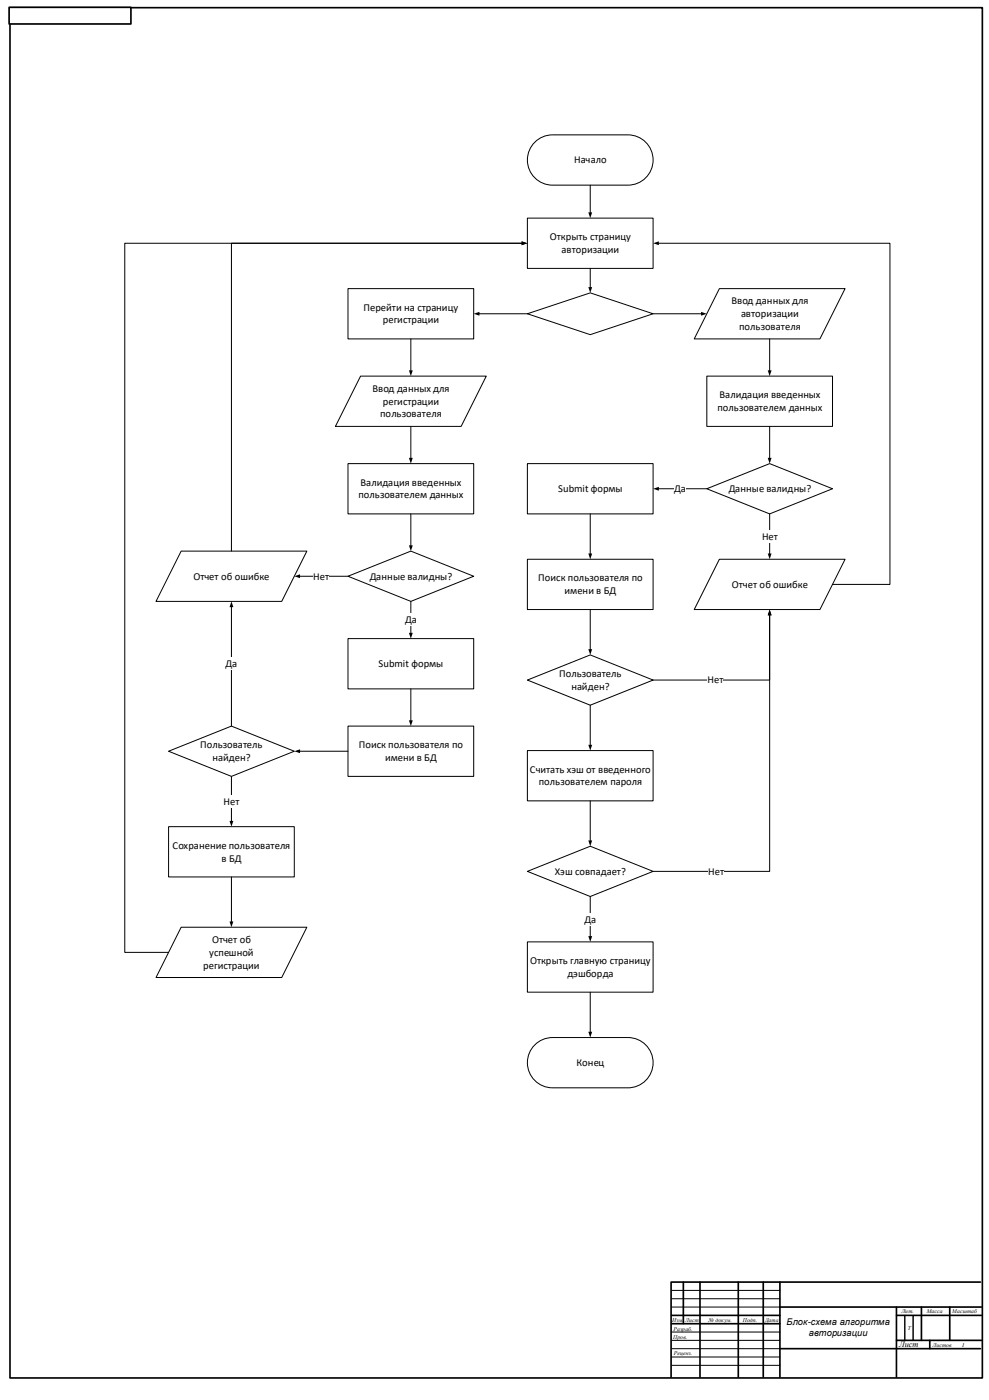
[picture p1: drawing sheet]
<svg xmlns="http://www.w3.org/2000/svg" width="594mm" height="841mm" viewBox="0 0 594 841" stroke-linecap="round" stroke-linejoin="round" font-family="sans-serif">
<g fill="none" stroke="#000" stroke-width="1">
<path d="M6 5h584v823h-584zM410 770v25M420 770v57M443 770v57M458 770v57M468 770v57M589 770h-186v57M403 795h65M403 790h65M468 785h121M538 790h51M538 785v42"/>
<path d="M553 785v20M570 785v20M468 810h121M538 805h51M558 805v5"/>
</g>
<path d="M403 775h65M403 780h65M403 785h65M543 790v15M548 790v15M403 800h65M403 805h65M403 810h65M403 815h65M403 820h65" fill="none" stroke="#000" stroke-width=".6"/>
<path d="M5 4h74v10h-74z" fill-rule="evenodd" fill="#fff"/>
<path d="M5 4h74v10h-74z" fill="none" stroke="#000" stroke-width="1"/>
<g fill="#fff">
<path d="M61 465h1v11h-1z" fill-rule="evenodd"/>
<path d="M321 85a15 15 0 0 1 11-4h45a15 15 0 0 1 15 15 15 15 0 0 1-15 15h-45a15 15 0 0 1-14-9 15 15 0 0 1 3-17z" fill-rule="evenodd"/>
</g>
<path d="M321 85a15 15 0 0 1 11-4h45a15 15 0 0 1 15 15 15 15 0 0 1-15 15h-45a15 15 0 0 1-14-9 15 15 0 0 1 3-17z" fill="none" stroke="#000" stroke-width=".6"/>
<path d="M317 131h75v30h-75z" fill-rule="evenodd" fill="#fff"/>
<path d="M317 131h75v30h-75z" fill="none" stroke="#000" stroke-width=".6"/>
<path d="M317 188l37-12 38 12-38 13z" fill-rule="evenodd" fill="#fff"/>
<path d="M317 188l37-12 38 12-38 13z" fill="none" stroke="#000" stroke-width=".6"/>
<path d="M209 173h76v31h-76z" fill-rule="evenodd" fill="#fff"/>
<path d="M209 173h76v31h-76z" fill="none" stroke="#000" stroke-width=".6"/>
<path d="M432 173h76l-16 31h-75z" fill-rule="evenodd" fill="#fff"/>
<path d="M354 111v17M354 161v12M432 173h76l-16 31h-75zM288 188h29M392 188h29" fill="none" stroke="#000" stroke-width=".6"/>
<path d="M353 128h3l-2 3zM353 172h3l-2 4zM285 188l3-1v3zM421 187l4 1-4 2z" fill="#000"/>
<path d="M217 226h75l-15 30h-76z" fill-rule="evenodd" fill="#fff"/>
<path d="M247 204v19M217 226h75l-15 30h-76z" fill="none" stroke="#000" stroke-width=".6"/>
<path d="M246 222h2l-1 4z" fill="#000"/>
<path d="M425 226h75v30h-75z" fill-rule="evenodd" fill="#fff"/>
<path d="M462 204v19M425 226h75v30h-75z" fill="none" stroke="#000" stroke-width=".6"/>
<path d="M461 222h2l-1 4z" fill="#000"/>
<path d="M425 294l37-16 38 16-38 15z" fill-rule="evenodd" fill="#fff"/>
<path d="M425 294l37-16 38 16-38 15z" fill="none" stroke="#000" stroke-width=".6"/>
<path d="M432 336h76l-16 30h-75z" fill-rule="evenodd" fill="#fff"/>
<path d="M462 256v19M432 336h76l-16 30h-75z" fill="none" stroke="#000" stroke-width=".6"/>
<path d="M461 275h2l-1 3z" fill="#000"/>
<path d="M317 278h75v31h-75z" fill-rule="evenodd" fill="#fff"/>
<path d="M317 278h75v31h-75zM395 294h30" fill="none" stroke="#000" stroke-width=".6"/>
<path d="M392 294l4-2v3z" fill="#000"/>
<g fill="#fff">
<path d="M405 290h7v7h-7z" fill-rule="evenodd"/>
<path d="M317 336h75v30h-75z" fill-rule="evenodd"/>
</g>
<path d="M317 336h75v30h-75z" fill="none" stroke="#000" stroke-width=".6"/>
<path d="M317 408l37-15 38 15-38 16z" fill-rule="evenodd" fill="#fff"/>
<path d="M354 309v24M354 366v24M462 369v39h-70M317 408l37-15 38 15-38 16z" fill="none" stroke="#000" stroke-width=".6"/>
<path d="M353 332h3l-2 4zM462 366l1 4h-2zM353 390h3l-2 3z" fill="#000"/>
<g fill="#fff">
<path d="M425 405h9v7h-9z" fill-rule="evenodd"/>
<path d="M317 451h75v30h-75z" fill-rule="evenodd"/>
</g>
<path d="M317 451h75v30h-75z" fill="none" stroke="#000" stroke-width=".6"/>
<path d="M317 523l37-15 38 15-38 15z" fill-rule="evenodd" fill="#fff"/>
<path d="M462 369v154h-70M317 523l37-15 38 15-38 15z" fill="none" stroke="#000" stroke-width=".6"/>
<path d="M462 366l1 4h-2z" fill="#000"/>
<path d="M425 520h10v7h-10z" fill-rule="evenodd" fill="#fff"/>
<path d="M354 424v24M354 481v24" fill="none" stroke="#000" stroke-width=".6"/>
<path d="M353 447h3l-2 4zM353 505h3l-2 3z" fill="#000"/>
<path d="M317 566h75v30h-75z" fill-rule="evenodd" fill="#fff"/>
<path d="M317 566h75v30h-75z" fill="none" stroke="#000" stroke-width=".6"/>
<path d="M321 628a15 15 0 0 1 11-5h45a15 15 0 0 1 15 15 15 15 0 0 1-15 15h-45a15 15 0 0 1-14-9 15 15 0 0 1 3-16z" fill-rule="evenodd" fill="#fff"/>
<path d="M354 538v25M321 628a15 15 0 0 1 11-5h45a15 15 0 0 1 15 15 15 15 0 0 1-15 15h-45a15 15 0 0 1-14-9 15 15 0 0 1 3-16z" fill="none" stroke="#000" stroke-width=".6"/>
<path d="M353 562h3l-2 4z" fill="#000"/>
<path d="M351 548h7v8h-7z" fill-rule="evenodd" fill="#fff"/>
<path d="M354 596v24" fill="none" stroke="#000" stroke-width=".6"/>
<path d="M353 620h3l-2 3z" fill="#000"/>
<path d="M209 278h76v31h-76z" fill-rule="evenodd" fill="#fff"/>
<path d="M247 256v19M209 278h76v31h-76z" fill="none" stroke="#000" stroke-width=".6"/>
<path d="M246 275h2l-1 3z" fill="#000"/>
<path d="M209 346l38-15 38 15-38 15z" fill-rule="evenodd" fill="#fff"/>
<path d="M209 346l38-15 38 15-38 15z" fill="none" stroke="#000" stroke-width=".6"/>
<path d="M109 331h75l-15 30h-75z" fill-rule="evenodd" fill="#fff"/>
<path d="M314 146h-175v185M247 309v19M109 331h75l-15 30h-75zM180 346h29" fill="none" stroke="#000" stroke-width=".6"/>
<path d="M313 145l4 1-4 1zM246 328h2l-1 3zM177 346l3-1v2z" fill="#000"/>
<g fill="#fff">
<path d="M188 342h10v8h-10z" fill-rule="evenodd"/>
<path d="M209 384h76v30h-76z" fill-rule="evenodd"/>
</g>
<path d="M247 361v19M209 384h76v30h-76z" fill="none" stroke="#000" stroke-width=".6"/>
<path d="M246 380h2l-1 4z" fill="#000"/>
<path d="M243 369h7v7h-7z" fill-rule="evenodd" fill="#fff"/>
<path d="M462 309v24" fill="none" stroke="#000" stroke-width=".6"/>
<path d="M461 332h2l-1 4z" fill="#000"/>
<path d="M457 318h10v8h-10z" fill-rule="evenodd" fill="#fff"/>
<path d="M395 146h140v205h-35" fill="none" stroke="#000" stroke-width=".6"/>
<path d="M392 146l4-1v2z" fill="#000"/>
<path d="M209 436h76v30h-76z" fill-rule="evenodd" fill="#fff"/>
<path d="M209 436h76v30h-76z" fill="none" stroke="#000" stroke-width=".6"/>
<path d="M101 451l38-15 38 15-38 15z" fill-rule="evenodd" fill="#fff"/>
<path d="M139 364v72M247 414v19M101 451l38-15 38 15-38 15zM180 451h29" fill="none" stroke="#000" stroke-width=".6"/>
<path d="M139 361l1 4h-2zM246 433h2l-1 3zM177 451l3-1v2z" fill="#000"/>
<g fill="#fff">
<path d="M135 395h8v7h-8z" fill-rule="evenodd"/>
<path d="M101 497h76v30h-76z" fill-rule="evenodd"/>
</g>
<path d="M101 497h76v30h-76z" fill="none" stroke="#000" stroke-width=".6"/>
<path d="M109 557h75l-15 30h-75z" fill-rule="evenodd" fill="#fff"/>
<path d="M139 466v27M109 557h75l-15 30h-75z" fill="none" stroke="#000" stroke-width=".6"/>
<path d="M138 493h2l-1 3z" fill="#000"/>
<path d="M134 478h10v7h-10z" fill-rule="evenodd" fill="#fff"/>
<path d="M314 146h-239v426h26M139 527v27" fill="none" stroke="#000" stroke-width=".6"/>
<path d="M313 145l4 1-4 1zM138 553h2l-1 4z" fill="#000"/>
<g font-size="6.4">
<text x="218" y="187">Перейти на страницу</text>
<text x="445" y="190">авторизации</text>
<text x="224" y="235">Ввод данных для</text>
<text x="116" y="348">Отчет об ошибке</text>
<text x="188" y="348">Нет</text>
<text x="222" y="348">Данные валидны?</text>
<text x="243" y="374">Да</text>
<text x="324" y="472">пользователем пароля</text>
<text x="104" y="510">Сохранение пользователя</text>
<text x="333" y="525">Хэш совпадает?</text>
<text x="425" y="526">Нет</text>
<text x="351" y="554">Да</text>
<text x="122" y="582">регистрации</text>
<text x="341" y="587">дэшборда</text>
<text x="346" y="640">Конец</text>
</g>
<g font-size="6.3">
<text x="345" y="98">Начало</text>
<text x="330" y="144">Открыть страницу</text>
<text x="337" y="152">авторизации</text>
<text x="439" y="183">Ввод данных для</text>
<text x="230" y="194">регистрации</text>
<text x="444" y="198">пользователя</text>
<text x="432" y="239">Валидация введенных</text>
<text x="230" y="243">регистрации</text>
<text x="228" y="251">пользователя</text>
<text x="431" y="247">пользователем данных</text>
<text x="216" y="292">Валидация введенных</text>
<text x="215" y="299">пользователем данных</text>
<text x="335" y="296">Submit формы</text>
<text x="405" y="296">Да</text>
<text x="438" y="296">Данные валидны?</text>
<text x="458" y="324">Нет</text>
<text x="323" y="349">Поиск пользователя по</text>
<text x="440" y="353">Отчет об ошибке</text>
<text x="339" y="357">имени в БД</text>
<text x="135" y="401">Да</text>
<text x="227" y="401">Submit формы</text>
<text x="336" y="407">Пользователь</text>
<text x="425" y="410">Нет</text>
<text x="343" y="414">найден?</text>
<text x="120" y="449">Пользователь</text>
<text x="215" y="449">Поиск пользователя по</text>
<text x="128" y="457">найден?</text>
<text x="231" y="457">имени в БД</text>
<text x="318" y="464">Считать хэш от введенного</text>
<text x="134" y="483">Нет</text>
<text x="133" y="517">в БД</text>
<text x="127" y="566">Отчет об</text>
<text x="126" y="574">успешной</text>
<text x="318" y="579">Открыть главную страницу</text>
</g>
<g font-size="5.6">
<text x="472" y="796">Блок-схема алгоритма</text>
<text x="486" y="802">авторизации</text>
</g>
<text font-size="5" x="540" y="809">Лист</text>
<g font-size="3.4">
<text x="541" y="789">Лит.</text>
<text x="557" y="789">Масса</text>
<text x="572" y="789">Масштаб</text>
<text x="404" y="794">Изм.</text>
<text x="411" y="794">Лист</text>
<text x="430" y="794">докум.</text>
<text x="446" y="794">Подп.</text>
<text x="459" y="794">Дата</text>
<text x="405" y="799">Разраб.</text>
<text x="545" y="799">Т</text>
<text x="404" y="804">Пров.</text>
<text x="560" y="809">Листов</text>
<text x="578" y="809">1</text>
<text x="405" y="814">Реценз.</text>
</g>
</svg>
